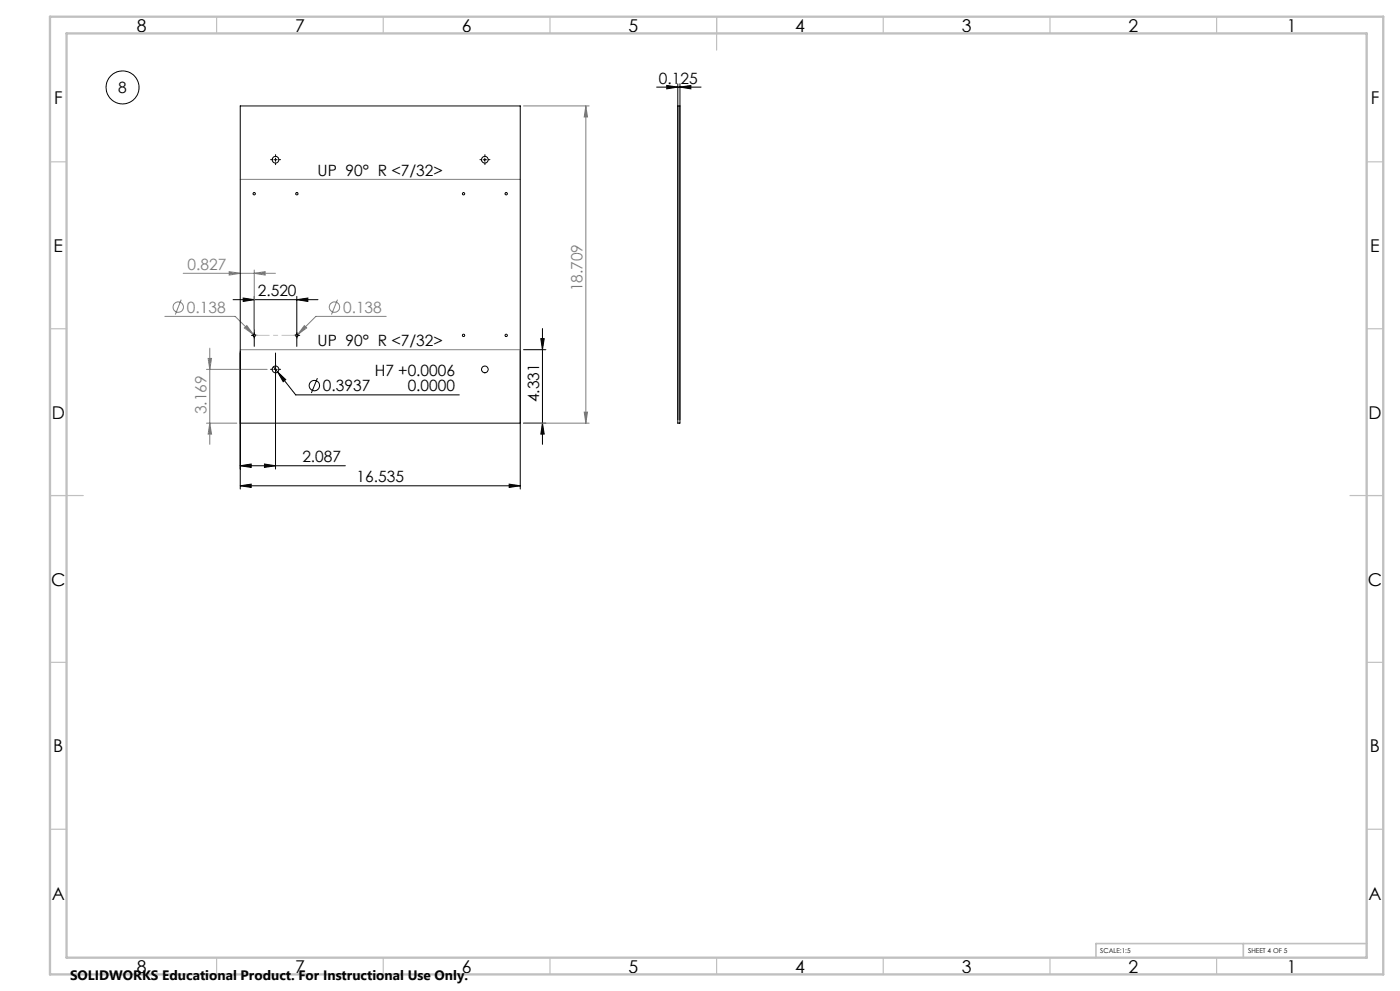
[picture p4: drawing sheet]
<svg xmlns="http://www.w3.org/2000/svg" width="420mm" height="297mm" viewBox="0 0 420 297" stroke-linecap="round" stroke-linejoin="round" font-family="sans-serif">
<g fill="none" stroke="#000" stroke-width=".3">
<path d="M197 26.1h13.3M200 25.6l3.3 .5-3.3 .5zM203.3 25.1v100.7M204 26.1l3.3-.5v1zM204 25.1v100.7M82.2 47.9h.9M82.7 47.4v1M145 47.9h.9M145.5 47.4v1M69.9 89.8h25.5M73 89.3l3.3 .5-3.3 .5zM76.3 88.8v15"/>
<path d="M89 89.8l3.4-.5v1zM89 88.8v15M162.7 98.5v34.7M72.1 105.2v41.4M75.7 100.5h1.1M82 109.9l1.3 1.6M82.2 110.7h.9M82.7 105.8v34.8M83.3 111.5l2.4 2.3-.8 .6zM83.3 111.5l5.4 6.9h49.1M88.5 100.5h1.1M95.2 113.3l-1.8 4.5"/>
<path d="M156.1 105.2v41.4M157.1 104.8h6.7M162.2 101.5h1.1l-.6 3.3zM72.1 139.6l3.3-.5v1zM72.1 139.6h31.5M79.3 139.1l3.4 .5-3.4 .5zM157.1 126.8h6.7M162.7 126.8l.6 3.3h-1.1zM72.1 145.6l3.3-.5v1zM72.1 145.6h84M152.8 145.1l3.3 .5-3.3 .5z"/>
<circle cx="36.8" cy="26.2" r="4.9"/>
<circle cx="94.3" cy="115.6" r="1.55"/>
</g>
<g fill="none" stroke="#808080" stroke-width=".3">
<path d="M157.1 31.7h19.6M175.8 31.7l.4 3.4h-.9zM175.8 31.7v95.1M72.1 53.8h84M49.5 94.8h21.1l5.9 5.9M54.4 89.8l-1.8 4.5M55 81.9h27.6M68.8 81.4l3.3 .5-3.3 .5zM73.3 98.3l.7-.7 2 2.7zM76.3 81.9l3.3-.5v1zM76.3 80.9v17.8M91.3 97.6l.7 .7-2.7 2z"/>
<path d="M101.2 89.8l-1.8 4.5M115.9 94.8h-21.1l-5.5 5.5M61.9 110.7h18.3M62.4 107.4h1.1l-.6 3.3zM62.9 104.3v28.9M72.1 104.8h84M89.3 100.3l-.5 .4M61.9 126.8h9.1M62.9 126.8l.6 3.3h-1.1zM157.1 126.8h19.6M175.3 123.5h.9l-.4 3.3z"/>
<circle cx="53.5" cy="92" r="1.56"/>
<circle cx="100.4" cy="92" r="1.56"/>
</g>
<g fill="none" stroke="#000" stroke-width=".3" stroke-dasharray="15.2 1.3 1.3 1.3">
<path d="M81.7 47.8h-.5M82.7 48.8v.5M82.7 46.8v-.5M83.7 47.8h.5M144.5 47.8h-.5M145.5 48.8v.5M145.5 46.8v-.5M146.5 47.8h.5M76.3 100v-.4M89.1 100v-.4M75.8 100.5h-.4M76.3 101v.3"/>
<path d="M76.8 100.5h.3M81.7 110.7h-.5M82.7 109.7v-.5M82.7 111.7v.5M83.7 110.7h.5M88.6 100.5h-.4M89.1 101v.3M89.6 100.5h.3"/>
</g>
<path d="M76.3 100.5h12.8" fill="none" stroke="#c0c0c0" stroke-width=".3" stroke-dasharray="15.2 1.3 1.3 1.3" stroke-dashoffset="10.7"/>
<g fill="none" stroke="#c0c0c0" stroke-width=".35">
<path d="M65 5v5M115 5v5M165 5v5M215 5v10M265 5v5M315 5v5M365 5v5M15 48.5h5M410 48.5h5M15 98.5h5M410 98.5h5M15 148.5h10"/>
<path d="M405 148.5h10M15 198.5h5M410 198.5h5M15 248.5h5M410 248.5h5M65 287v5M115 287v5M165 287v5M215 287v5M265 287v5M315 287v5M365 287v5"/>
</g>
<path d="M373 282.8v4.2M410 282.8h-81.2v4.2" fill="none" stroke="#c0c0c0" stroke-width=".5"/>
<path d="M15 5h400v287h-400zM20 10h390v277h-390z" fill="none" stroke="#c0c0c0" stroke-width=".7"/>
<g fill="#000">
<path d="M83.3 111.5l2.4 2.3-.8 .6z"/>
<path d="M200 25.6l3.3 .5-3.3 .5zM204 26.1l3.3-.5v1z"/>
<path d="M162.7 126.8l.6 3.3h-1.1zM162.2 101.5h1.1l-.6 3.3z"/>
<path d="M152.8 145.1l3.3 .5-3.3 .5zM72.1 145.6l3.3-.5v1zM89 89.8l3.4-.5v1zM73 89.3l3.3 .5-3.3 .5zM79.3 139.1l3.4 .5-3.4 .5zM72.1 139.6l3.3-.5v1z"/>
</g>
<g fill="#808080">
<path d="M73.3 98.3l2.7 2-2-2.7zM91.3 97.6l-2 2.7 2.7-2z"/>
<path d="M76.3 81.9l3.3-.5v1zM68.8 81.4l3.3 .5-3.3 .5z"/>
<path d="M175.3 123.5h.9l-.4 3.3zM175.8 31.7l.4 3.4h-.9z"/>
<path d="M62.4 107.4h1.1l-.6 3.3zM62.9 126.8l.6 3.3h-1.1z"/>
</g>
<g fill="none" stroke="#000" stroke-width=".3">
<path d="M72.1 31.7h84v95.1h-84zM203.3 31.7h.7v95.1h-.7z"/>
<circle cx="76.3" cy="58.1" r=".36"/>
<circle cx="82.7" cy="47.9" r="1"/>
<circle cx="89.1" cy="58.1" r=".36"/>
<circle cx="139.1" cy="58.1" r=".35"/>
<circle cx="145.5" cy="47.9" r="1"/>
<circle cx="151.9" cy="58.1" r=".36"/>
<circle cx="76.3" cy="100.5" r=".35"/>
<circle cx="82.6" cy="110.7" r="1"/>
<circle cx="89.1" cy="100.5" r=".36"/>
<circle cx="139.1" cy="100.5" r=".35"/>
<circle cx="145.5" cy="110.7" r=".99"/>
<circle cx="151.9" cy="100.5" r=".35"/>
</g>
<g font-size="5.3">
<text x="41" y="9.5">8</text>
<text x="88.5" y="9.5">7</text>
<text x="138.5" y="9.5">6</text>
<text x="188.5" y="9.5">5</text>
<text x="238.5" y="9.5">4</text>
<text x="288.5" y="9.5">3</text>
<text x="338.5" y="9.5">2</text>
<text x="386" y="9.5">1</text>
<text x="16.2" y="31.2">F</text>
<text x="411.2" y="31.2">F</text>
<text x="16.1" y="75.5">E</text>
<text x="411.1" y="75.5">E</text>
<text x="15.5" y="125.5">D</text>
<text x="410.5" y="125.5">D</text>
<text x="15.4" y="175.5">C</text>
<text x="410.4" y="175.5">C</text>
<text x="16" y="225.5">B</text>
<text x="411" y="225.5">B</text>
<text x="15.5" y="269.7">A</text>
<text x="410.5" y="269.7">A</text>
<text x="41" y="291.5">8</text>
<text x="88.5" y="291.5">7</text>
<text x="138.5" y="291.5">6</text>
<text x="188.5" y="291.5">5</text>
<text x="238.5" y="291.5">4</text>
<text x="288.5" y="291.5">3</text>
<text x="338.5" y="291.5">2</text>
<text x="386" y="291.5">1</text>
</g>
<g font-size="4.7">
<text x="35.5" y="27.9">8</text>
<text x="197.7" y="25.1">0.125</text>
<text x="95.3" y="52.8">UP 90° R &lt;7/32&gt;</text>
<text x="77.3" y="88.8">2.520</text>
<text x="95.3" y="103.8">UP 90° R &lt;7/32&gt;</text>
<text x="112.4" y="112.8">H7 +0.0006</text>
<text x="96.9" y="117.3">0.3937</text>
<text x="122.3" y="117.3">0.0000</text>
<text x="161.8" y="120.6" transform="rotate(-90 161.8 120.6)">4.331</text>
<text x="90.7" y="138.6">2.087</text>
<text x="107" y="144.6">16.535</text>
</g>
<g font-size="4.7" fill="#808080">
<text x="56.3" y="80.9">0.827</text>
<text x="174.8" y="87.3" transform="rotate(-90 174.8 87.3)">18.709</text>
<text x="56.1" y="93.7">0.138</text>
<text x="102.9" y="93.7">0.138</text>
<text x="62" y="124.1" transform="rotate(-90 62 124.1)">3.169</text>
</g>
<text font-size="4.1" x="21" y="293.7">SOLIDWORKS Educational Product. For Instructional Use Only.</text>
<g font-size="2">
<text x="330.1" y="285.6">SCALE:1:5</text>
<text x="374.5" y="285.6">SHEET 4 OF 5</text>
</g>
</svg>
